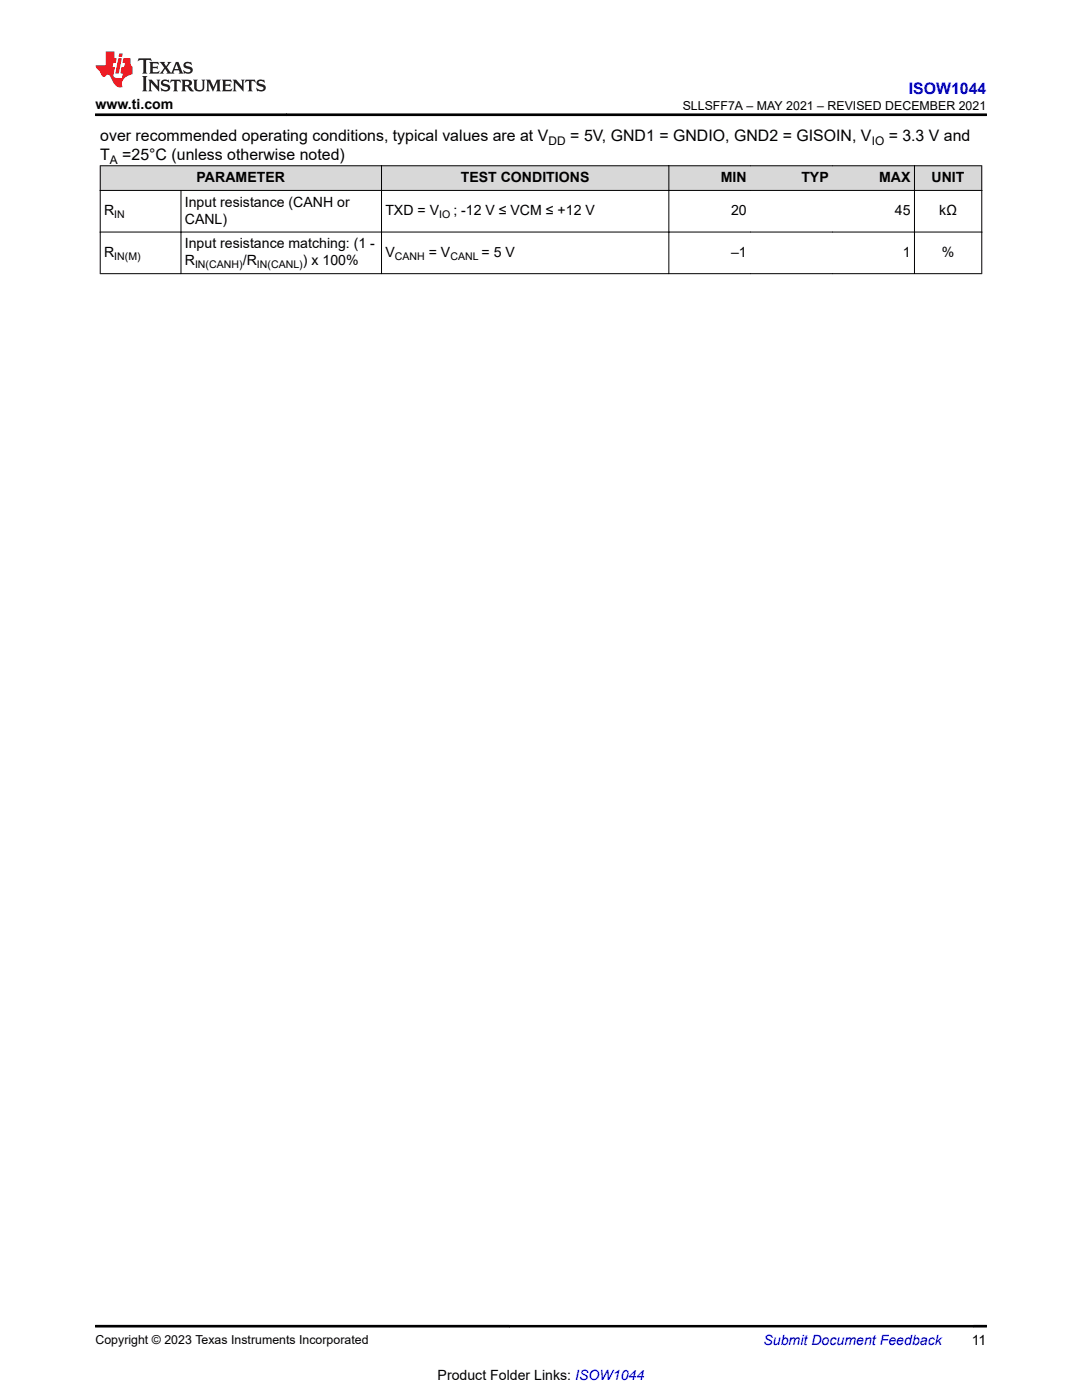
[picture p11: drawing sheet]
<svg xmlns="http://www.w3.org/2000/svg" width="216mm" height="279mm" viewBox="0 0 216 279" stroke-linecap="round" stroke-linejoin="round" font-family="sans-serif">
<g fill="#d8d8d8">
<path d="M20 33.1h175.9v4.9h-175.9z" fill-rule="evenodd"/>
<path d="M20.1 33.1h56v4.8h-56z" fill-rule="evenodd"/>
<path d="M76.2 33.1h57.2v4.8h-57.2z" fill-rule="evenodd"/>
<path d="M133.5 33.1h16.2v4.8h-16.2z" fill-rule="evenodd"/>
<path d="M149.7 33.1h16.4v4.8h-16.4z" fill-rule="evenodd"/>
<path d="M166.1 33.1h16.3v4.8h-16.3z" fill-rule="evenodd"/>
<path d="M182.5 33.1h13.3v4.8h-13.3z" fill-rule="evenodd"/>
</g>
<path d="M19.9 33.1h176.1M19.9 38h176.1M20 33v21.7M36.1 38v16.7M76.1 33v21.7M133.5 33v21.7M182.5 33v21.7M195.9 33v21.7M19.9 46.3h176.1M19.9 54.6h176.1" fill="none" stroke="#000" stroke-width=".2"/>
<path d="M27.7 11.6l-.2 .6 .5-.2h.6v.1v2.2l-.2 .4h1l-.2-.4v-2.2v-.1h.5l.5 .2-.1-.6zM29.8 12.4l.2 .3v1.6l-.2 .4h1.9l.1-.6a1.08 1.08 0 0 1-1.3 .2v-.7h.6l.4 .2v-.7l-.4 .2h-.6v-.5l.2-.2a1 1 0 0 1 1 .3l-.1-.5zM31.8 12.4l1 1.1-1 1.2h.9l-.2-.2 .4-.8 .5 .8-.2 .2h1.6l-.2-.2 .1-.5h1l.1 .5-.1 .2h.9l-.2-.4-.8-1.9h-.5l-1 2.1-.8-1.1 .9-1h-.8l.2 .2-.5 .6-.3-.6 .1-.2zM35.2 12.8l.4 1h-.8zM36.8 12.5a.65 .65 0 0 0-.2 .7 .65 .65 0 0 0 .6 .5l.7 .1 .1 .3a.79 .79 0 0 1-.7 .4 .79 .79 0 0 1-.7-.5l.1 .7 .2-.1a.93 .93 0 0 0 1.1 0 .93 .93 0 0 0 .4-.9 1.46 1.46 0 0 0-1.2-.6l-.1-.3a1.09 1.09 0 0 1 1.2 .2l-.2-.6-.1 .1-.6-.2zM28.4 15.2l.2 .4v2.2l-.2 .4h1l-.2-.4v-2.2l.2-.4zM29.6 15.9l.2 .4v1.5l-.2 .4h.8l-.3-.4v-1.3l1.7 1.8v-2l.2-.4h-.8l.2 .2 .1 1.1-1.2-1.3zM32.3 16a.65 .65 0 0 0-.2 .8 .65 .65 0 0 0 .7 .4l.6 .2 .1 .2a.79 .79 0 0 1-.7 .4 .79 .79 0 0 1-.7-.5l.1 .7 .2-.1a.93 .93 0 0 0 1.1 .1 .93 .93 0 0 0 .4-1 1.46 1.46 0 0 0-1.2-.5l-.1-.4a1.09 1.09 0 0 1 1.2 .2l-.2-.6-.1 .1-.6-.1zM34.1 15.9l-.1 .6a.63 .63 0 0 1 .7-.3l.1 1.6-.3 .4h1l-.2-.4v-1.6a.66 .66 0 0 1 .8 .3l-.1-.6zM36.2 15.9l.2 .4v1.5l-.2 .4h.9l-.2-.2v-.7h.5l.1 .2a.79 .79 0 0 0 1.2 .6l-1-.9a.61 .61 0 0 0 .6-.6 .61 .61 0 0 0-.5-.7zM36.9 16.2h.2a.47 .47 0 0 1 .5 .1 .47 .47 0 0 1 .1 .5l-.2 .1-.6 .1zM38.5 15.9l.2 .2a2.26 2.26 0 0 0 .4 2 1.04 1.04 0 0 0 1.7-.7v-1.3l.2-.2h-.8l.2 .4v1.1a.6 .6 0 0 1-.6 .6 .6 .6 0 0 1-.6-.6v-1.1l.3-.4zM41.1 15.9l.2 .4v1.5l-.2 .4h.7l-.2-.4v-1.4l.9 1.9 .8-1.9v1.4l-.2 .4h1l-.3-.4v-1.5l.3-.4h-.8l-.7 1.5-.7-1.5zM44.3 15.9l.2 .4v1.5l-.2 .4h1.9l.1-.6a1.09 1.09 0 0 1-1.3 .2v-.7h.6l.4 .2v-.6l-.4 .2h-.6v-.6l.2-.1a1.01 1.01 0 0 1 1 .3l-.1-.6zM46.4 15.9l.3 .4v1.5l-.3 .4h.8l-.2-.4v-1.3l1.6 1.8v-2l.2-.4h-.7l.2 .2v1.1l-1.2-1.3zM49 15.9l-.1 .6a.63 .63 0 0 1 .8-.3v1.6l-.3 .4h1l-.2-.4v-1.6a.66 .66 0 0 1 .8 .3l-.1-.6zM51.4 16a.65 .65 0 0 0-.2 .8 .65 .65 0 0 0 .6 .4l.6 .2 .2 .2a.79 .79 0 0 1-.8 .4 .79 .79 0 0 1-.6-.5l.1 .7 .2-.1a.93 .93 0 0 0 1 .1 .93 .93 0 0 0 .5-1 1.46 1.46 0 0 0-1.3-.5l-.1-.4a1.09 1.09 0 0 1 1.3 .2l-.2-.6-.2 .1-.5-.1z" fill="#231f20"/>
<path d="M21.1 10.3v2.7h-2.1l.1 .4 .9 1a.95 .95 0 0 0 .9 .9 .59 .59 0 0 1 .6-.4 .59 .59 0 0 1 .5 .3l.4 .8a1.59 1.59 0 0 0 2.1 1.4 1.62 1.62 0 0 1 1-2.3l1-.3-.1-1.5a1.59 1.59 0 0 1-.4-1.7h-1.4l-.2 .9h.5l-.1 .9h-.5l-.2 .9v.3l.4 .1-.2 .9h-.6a.73 .73 0 0 1-1.1-.7l.3-1.5h-.5l.2-.9h.5l.2-.9h-.5v-1.3zM23.6 11.6l-.6 3.1h.7l.6-3.1zM23.8 10.7l-.1 .6h.7l.1-.6z" fill="#ed1c24"/>
<path d="M19 22.9h177.8M19 264.7h177.8" fill="none" stroke="#000" stroke-width=".53"/>
<text font-size="3.2" fill="#00f" x="181.3" y="18.7">ISOW1044</text>
<g font-size="3.2">
<text x="20" y="28.2">over recommended operating conditions, typical values are at V</text>
<text x="113.8" y="28.2">= 5V, GND1 = GNDIO, GND2 = GISOIN, V</text>
<text x="177.3" y="28.2">= 3.3 V and</text>
<text x="20" y="32">T</text>
<text x="24.4" y="32">=25°C (unless otherwise noted)</text>
</g>
<g font-size="2.8">
<text x="19" y="21.8">www.ti.com</text>
<text x="36.9" y="41.3">Input resistance (CANH or</text>
<text x="39.2" y="36.4">PARAMETER</text>
<text x="91.9" y="36.4">TEST CONDITIONS</text>
<text x="143.8" y="36.4">MIN</text>
<text x="159.9" y="36.4">TYP</text>
<text x="175.4" y="36.4">MAX</text>
<text x="185.9" y="36.4">UNIT</text>
<text x="20.8" y="43">R</text>
<text x="36.9" y="44.7">CANL)</text>
<text x="76.9" y="43">TXD = V</text>
<text x="90.5" y="43">; -12 V ≤ VCM ≤ +12 V</text>
<text x="145.9" y="43">20</text>
<text x="178.6" y="43">45</text>
<text x="187.4" y="43">kΩ</text>
<text x="20.8" y="51.3">R</text>
<text x="36.9" y="49.6">Input resistance matching: (1 -</text>
<text x="36.9" y="53">R</text>
<text x="48.4" y="53">/R</text>
<text x="60.4" y="53">) x 100%</text>
<text x="76.9" y="51.3">V</text>
<text x="85.6" y="51.3">= V</text>
<text x="96.1" y="51.3">= 5 V</text>
<text x="145.9" y="51.3">–1</text>
<text x="180.1" y="51.3">1</text>
<text x="187.9" y="51.3">%</text>
<text x="193.9" y="268.5">11</text>
<text x="87.3" y="275.3">Product Folder Links: ISOW1044</text>
</g>
<text font-size="2.8" fill="#00f" x="152.4" y="268.5">Submit Document Feedback</text>
<g font-size="2.5">
<text x="136.2" y="21.9">SLLSFF7A – MAY 2021 – REVISED DECEMBER 2021</text>
<text x="19" y="268.2">Copyright © 2023 Texas Instruments Incorporated</text>
</g>
<g font-size="2.4">
<text x="109.5" y="28.9">DD</text>
<text x="173.9" y="28.9">IO</text>
<text x="21.9" y="32.7">A</text>
</g>
<g font-size="2.1">
<text x="22.8" y="43.5">IN</text>
<text x="87.6" y="43.5">IO</text>
<text x="22.8" y="51.8">IN(M)</text>
<text x="38.9" y="53.5">IN(CANH)</text>
<text x="51.3" y="53.5">IN(CANL)</text>
<text x="78.8" y="51.8">CANH</text>
<text x="89.9" y="51.8">CANL</text>
</g>
</svg>
